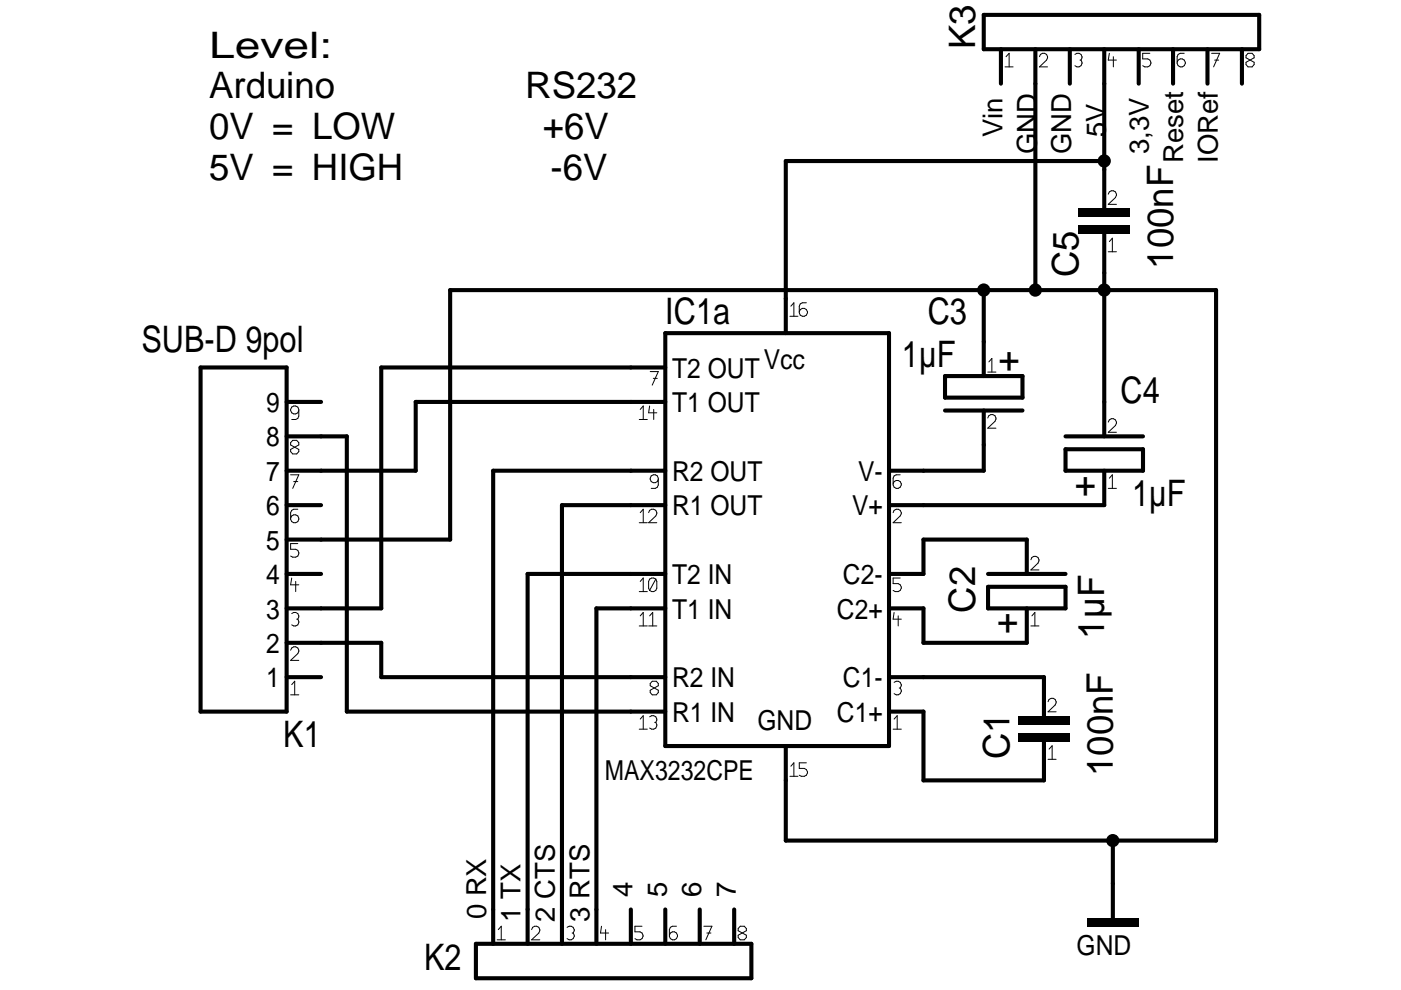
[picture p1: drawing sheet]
<svg xmlns="http://www.w3.org/2000/svg" width="297mm" height="210mm" viewBox="0 0 297 210" stroke-linecap="round" stroke-linejoin="round" font-family="sans-serif">
<g fill="#000">
<path d="M228.6 44.2h11v1.8h-11zM228.6 47.8h11v1.9h-11zM215.9 151.8h10.9v1.8h-10.9zM215.9 155.4h10.9v1.8h-10.9zM230.5 194.6h10.9v1.9h-10.9z"/>
<circle cx="234.1" cy="34.1" r="1.41"/>
<circle cx="208.6" cy="61.5" r="1.41"/>
<circle cx="219.5" cy="61.5" r="1.41"/>
<circle cx="234.1" cy="61.5" r="1.41"/>
<circle cx="235.9" cy="178.2" r="1.4"/>
</g>
<g fill="none" stroke="#000" stroke-width=".87">
<path d="M208.6 3.2h58.4v7.2h-58.4zM212.2 10.4v7.3M219.5 10.4v51.1M226.8 10.4v7.3M234.1 10.4v33.8M241.4 10.4v7.3M248.7 10.4v7.3M256 10.4v7.3M263.3 10.4v7.3M234.1 34.1h-67.5v36.5M234.1 49.7v42.8M42.5 77.9h18.3v73h-18.3z"/>
<path d="M141.1 77.9h-60.3v51.1h-20M141.1 70.6h47.4v87.6h-47.4zM200.4 79.7h16.4v4.6h-16.4zM208.6 61.5v18.2M60.8 92.5h12.7v58.4h67.6M60.8 85.2h7.3M141.1 85.2h-53v14.6h-27.3M141.1 99.8h-36.5v100.3M200.4 87h16.4M208.6 87v12.8h-20.1M225.9 92.5h16.4M225.9 95.2h16.4v4.6h-16.4z"/>
<path d="M234.1 99.8v7.3h-45.6M60.8 107.1h7.3M60.8 114.4h34.6v-52.9h162.4v116.7h-91.2v-20M141.1 107.1h-22v93M60.8 121.7h7.3M60.8 136.3h20v7.3h60.3M141.1 121.7h-29.2v78.4M141.1 129h-14.7v71.1M188.5 121.7h7.3v-7.3h21.9v7.3M188.5 129h7.3v7.3h21.9v-7.3M209.5 124.4h16.4v4.6h-16.4zM209.5 121.7h16.4"/>
<path d="M60.8 143.6h7.3M188.5 143.6h32.8v8.2M188.5 150.9h7.3v14.6h25.5v-8.3M235.9 178.2v16.4M133.8 192.8v7.3M141.1 192.8v7.3M148.4 192.8v7.3M155.7 192.8v7.3M100.9 200.1h58.4v7.3h-58.4z"/>
</g>
<g fill="none" stroke="#000" stroke-width=".21">
<path d="M213.1 14.2h1.7M213.3 12l.7-.7v2.9M220.4 12l.2-.5 .4-.2h.5l.4 .2 .2 .5-.2 .7-1.5 1.5h1.7M227.9 11.5l.4-.2h.5l.4 .2 .2 .5-.2 .7M229 12.7h.2M229.2 12.7a.88 .88 0 0 1-.1 1.3 .88 .88 0 0 1-1.2-.1M235.2 11.3l-.2 1.4h1.7M236.1 12v2.2M243.8 11.3h-1.5v1.2h1.1a.87 .87 0 0 1 .6 .8 .87 .87 0 0 1-.6 .9h-.7l-.4-.3M251.1 11.3h-.9l-.4 .2-.2 .5v1.5a.87 .87 0 0 0 .6 .7 .87 .87 0 0 0 .9-.3l.2-.4a.89 .89 0 0 0-.5-1 .89 .89 0 0 0-1 .2l-.2 .5M256.9 11.3h1.7l-1.3 2.9M257.5 12.7h.9"/>
<path d="M264.6 11.3l-.4 .5v.5l1.7 .9v.5l-.4 .5h-.9l-.4-.5v-.5l1.7-.9v-.5l-.4-.5zM235 41.2l.2-.5a.88 .88 0 0 1 1-.2 .88 .88 0 0 1 .5 .9l-.2 .5-1.5 1.4h1.7M235 53.4h1.7M235.2 51.2l.6-.7v2.9M137.9 78.8h1.7l-1.3 2.9M167.5 67.1h1.7M167.7 64.9l.6-.7v2.9M171 64.2h-.9l-.4 .2-.2 .5v1.4a.89 .89 0 0 0 1.5 .5l.2-.5a.88 .88 0 0 0-.5-.9 .88 .88 0 0 0-1 .2l-.2 .5M209.4 78.9h1.8M209.7 76.7l.6-.7v2.9M62.1 93.4h.8l.5 .5v.4l-1.8 1v.5l.5 .4h.8l.5-.4v-.5l-1.8-1v-.4zM63.4 87a.89 .89 0 0 1-1.6 .5l-.2-.5 .2-.7a.89 .89 0 0 1 1.6 .5v1.4l-.3 .5-.4 .2h-.9"/>
<path d="M135.5 88.9h1.7M135.7 86.8l.7-.7v2.8M137.7 86.1l-.2 1.4h1.8M138.5 80.2h.9M138.6 86.8v2.1M209.4 88.6l.3-.5a.88 .88 0 0 1 1-.1 .88 .88 0 0 1 .5 .9l-.3 .4-1.5 1.5h1.8M235 89.5a.89 .89 0 0 1 .6-.7 .89 .89 0 0 1 .9 .2l.2 .5-.2 .7-1.5 1.5h1.7M61.6 100.7h1.8l-1.3 2.8M62.3 102.1h.8M63.1 108h-.8l-.5 .2-.2 .5v1.4l.2 .5a.88 .88 0 0 0 1.1 .2 .88 .88 0 0 0 .5-.9 .89 .89 0 0 0-1.6-.5l-.2 .5M63.1 115.3h-1.5v1.2h1.1l.4 .2 .3 .5-.3 .7-.4 .2h-.6l-.5-.2M135.5 110.8h1.7"/>
<path d="M135.7 108.7l.7-.7v2.8M137.5 108.7a.9 .9 0 0 1 1.5-.5l.3 .5-.3 .7-1.5 1.4h1.8M139.6 101.6l-.2 .5a.88 .88 0 0 1-1 .2 .88 .88 0 0 1-.5-.9 .89 .89 0 0 1 1.5-.5l.2 .5v1.4l-.2 .5-.5 .2h-.8M189.4 108.7a.89 .89 0 0 1 1.5-.5l.2 .5-.2 .7-1.5 1.4h1.7M190.9 100.7h-.9l-.4 .2-.2 .5v1.4a.87 .87 0 0 0 .6 .7 .87 .87 0 0 0 .9-.2l.2-.7a.88 .88 0 0 0-.9-.8 .88 .88 0 0 0-.8 .8M218.6 118.7l.2-.5a.88 .88 0 0 1 1-.2 .88 .88 0 0 1 .5 .9l-.2 .5-1.5 1.4h1.7M235 103.5h1.7M235.2 101.4l.6-.7v2.8M61.6 137.9a.89 .89 0 0 1 .6-.8 .89 .89 0 0 1 .9 .3l.3 .5-.3 .7-1.5 1.4h1.8M61.8 130.1a.88 .88 0 0 1 1.1-.2 .88 .88 0 0 1 .5 .9l-.3 .5M61.8 122.6l-.2 1.4h1.8M62.7 123.3v2.1"/>
<path d="M62.9 131.3h.2M63.1 131.3l.3 .7a.89 .89 0 0 1-1.6 .5M135.5 132.7h1.7M135.5 125.4h1.7M135.7 123.3l.7-.7v2.8M135.7 130.6l.7-.7v2.8M137.5 132.7h1.8M137.7 130.6l.7-.7v2.8M139 122.8l.3 .5v1.4a.89 .89 0 0 1-.7 .7 .89 .89 0 0 1-.9-.2M139 122.8a.9 .9 0 0 0-1.5 .5v1.4l.2 .5M139 122.8l-1.3 2.4M189.6 129.9l-.2 1.4h1.7"/>
<path d="M190.4 130.6v2.1M190.9 122.6h-1.5v1.1h1l.5 .3 .2 .5-.2 .7-.5 .2h-.6l-.4-.2M218.6 132.7h1.7M218.8 130.6l.6-.7v2.8M61.6 147.3h1.8M61.8 145.2l.7-.8v2.9M135.5 154.6h1.7M135.7 152.5l.7-.8v2.9M137.7 152a.89 .89 0 0 1 1-.2 .89 .89 0 0 1 .6 .9l-.3 .5M138.3 144.4l-.4 .5v.5l1.7 .9v.5l-.5 .5h-.8l-.4-.5v-.5l1.7-.9v-.5l-.5-.5zM138.8 153.2h.2M139 153.2l.3 .7a.9 .9 0 0 1-1.6 .5"/>
<path d="M189.4 154.6h1.7M189.6 144.7l.4-.3h.4l.5 .3 .2 .5-.2 .7M189.6 152.5l.6-.8v2.9M190.6 145.9h.3M190.9 145.9l.2 .4a.89 .89 0 0 1-.5 1 .89 .89 0 0 1-1-.2M222.2 148.8a.89 .89 0 0 1 1.5-.5l.2 .5-.2 .7-1.5 1.4h1.7M222.4 158.8l.7-.7v2.9M167.5 164.6h1.7M167.7 162.5l.6-.8v2.9M171 161.7h-1.5v1.2h1l.5 .3 .2 .4-.2 .8-.5 .2h-.6l-.4-.2M222.2 161h1.7M105.4 199.3h1.7"/>
<path d="M105.6 197.1l.7-.7v2.9M112.7 197.1a.9 .9 0 0 1 1.5-.5l.2 .5-.2 .7-1.5 1.5h1.7M120.2 196.6l.5-.2h.4l.4 .2 .3 .5-.3 .7M121.3 197.8h.2M121.5 197.8l.3 .5a.89 .89 0 0 1-.5 .9 .89 .89 0 0 1-1.1-.2M127.5 196.4l-.2 1.4h1.7M128.4 197.1v2.2M136.1 196.4h-1.5v1.2h1.1a.88 .88 0 0 1 .6 .8 .88 .88 0 0 1-.6 .9h-.7l-.4-.3M143.4 196.4h-.8l-.5 .2-.2 .5v1.4a.87 .87 0 0 0 1.3 .6 .87 .87 0 0 0 0-1.4 .87 .87 0 0 0-1.3 .6M149.2 196.4h1.7l-1.3 2.9M149.9 197.8h.8M157 196.4l-.5 .5v.4l1.7 1v.5l-.4 .5h-.8l-.5-.5v-.5l1.7-1v-.4l-.4-.5z"/>
</g>
<g font-size="7.7">
<text x="206.8" y="10.4" transform="rotate(-90 206.8 10.4)">K3</text>
<text x="44.3" y="12.3">Level:</text>
<text x="44.3" y="20.9">Arduino</text>
<text x="111.4" y="20.9">RS232</text>
<text x="44.3" y="29.5">0V = LOW</text>
<text x="115.1" y="29.5">+6V</text>
<text x="44.3" y="38.1">5V = HIGH</text>
<text x="116.7" y="38.1">-6V</text>
<text x="228.6" y="58.8" transform="rotate(-90 228.6 58.8)">C5</text>
<text x="248.7" y="56.9" transform="rotate(-90 248.7 56.9)">100nF</text>
<text x="141.1" y="68.8">IC1a</text>
<text x="196.7" y="68.8">C3</text>
<text x="30" y="74.5">SUB-D 9pol</text>
<text x="191.2" y="77.9">1µF</text>
<text x="216.2" y="78.8" transform="rotate(-90 216.2 78.8)">+</text>
<text x="237.6" y="85.5">C4</text>
<text x="232.3" y="105.3" transform="rotate(-90 232.3 105.3)">+</text>
<text x="240" y="107.4">1µF</text>
<text x="206.8" y="129.9" transform="rotate(-90 206.8 129.9)">C2</text>
<text x="215.9" y="134.5" transform="rotate(-90 215.9 134.5)">+</text>
<text x="234.1" y="135.4" transform="rotate(-90 234.1 135.4)">1µF</text>
<text x="60.1" y="158.4">K1</text>
<text x="214" y="160.9" transform="rotate(-90 214 160.9)">C1</text>
<text x="235.9" y="164.5" transform="rotate(-90 235.9 164.5)">100nF</text>
<text x="89.9" y="205.6">K2</text>
</g>
<g font-size="5.8">
<text x="212.6" y="29.1" transform="rotate(-90 212.6 29.1)">Vin</text>
<text x="234.4" y="29.1" transform="rotate(-90 234.4 29.1)">5V</text>
<text x="219.9" y="32.7" transform="rotate(-90 219.9 32.7)">GND</text>
<text x="227.1" y="32.7" transform="rotate(-90 227.1 32.7)">GND</text>
<text x="243.6" y="32.7" transform="rotate(-90 243.6 32.7)">3,3V</text>
<text x="250.9" y="34.5" transform="rotate(-90 250.9 34.5)">Reset</text>
<text x="258.2" y="34.5" transform="rotate(-90 258.2 34.5)">IORef</text>
<text x="142.5" y="80.1">T2 OUT</text>
<text x="161.9" y="78.3">Vcc</text>
<text x="56.4" y="87.4">9</text>
<text x="142.5" y="87.4">T1 OUT</text>
<text x="56.4" y="94.7">8</text>
<text x="56.4" y="102">7</text>
<text x="142.5" y="102">R2 OUT</text>
<text x="181.9" y="102">V-</text>
<text x="56.4" y="109.3">6</text>
<text x="142.5" y="109.3">R1 OUT</text>
<text x="180.7" y="109.3">V+</text>
<text x="56.4" y="116.5">5</text>
<text x="56.4" y="123.8">4</text>
<text x="142.5" y="123.8">T2 IN</text>
<text x="178.7" y="123.8">C2-</text>
<text x="56.4" y="131.1">3</text>
<text x="142.5" y="131.1">T1 IN</text>
<text x="177.4" y="131.1">C2+</text>
<text x="56.4" y="138.4">2</text>
<text x="56.4" y="145.7">1</text>
<text x="142.5" y="145.7">R2 IN</text>
<text x="178.7" y="145.7">C1-</text>
<text x="142.5" y="153">R1 IN</text>
<text x="160.6" y="154.9">GND</text>
<text x="177.4" y="153">C1+</text>
<text x="128.3" y="165.5">MAX3232CPE</text>
<text x="134.1" y="190.2" transform="rotate(-90 134.1 190.2)">4</text>
<text x="141.4" y="190.2" transform="rotate(-90 141.4 190.2)">5</text>
<text x="148.7" y="190.2" transform="rotate(-90 148.7 190.2)">6</text>
<text x="156" y="190.2" transform="rotate(-90 156 190.2)">7</text>
<text x="103.1" y="194.9" transform="rotate(-90 103.1 194.9)">0 RX</text>
<text x="110.4" y="195.4" transform="rotate(-90 110.4 195.4)">1 TX</text>
<text x="117.7" y="195.4" transform="rotate(-90 117.7 195.4)">2 CTS</text>
<text x="125" y="195.4" transform="rotate(-90 125 195.4)">3 RTS</text>
<text x="228.3" y="202.5">GND</text>
</g>
</svg>
